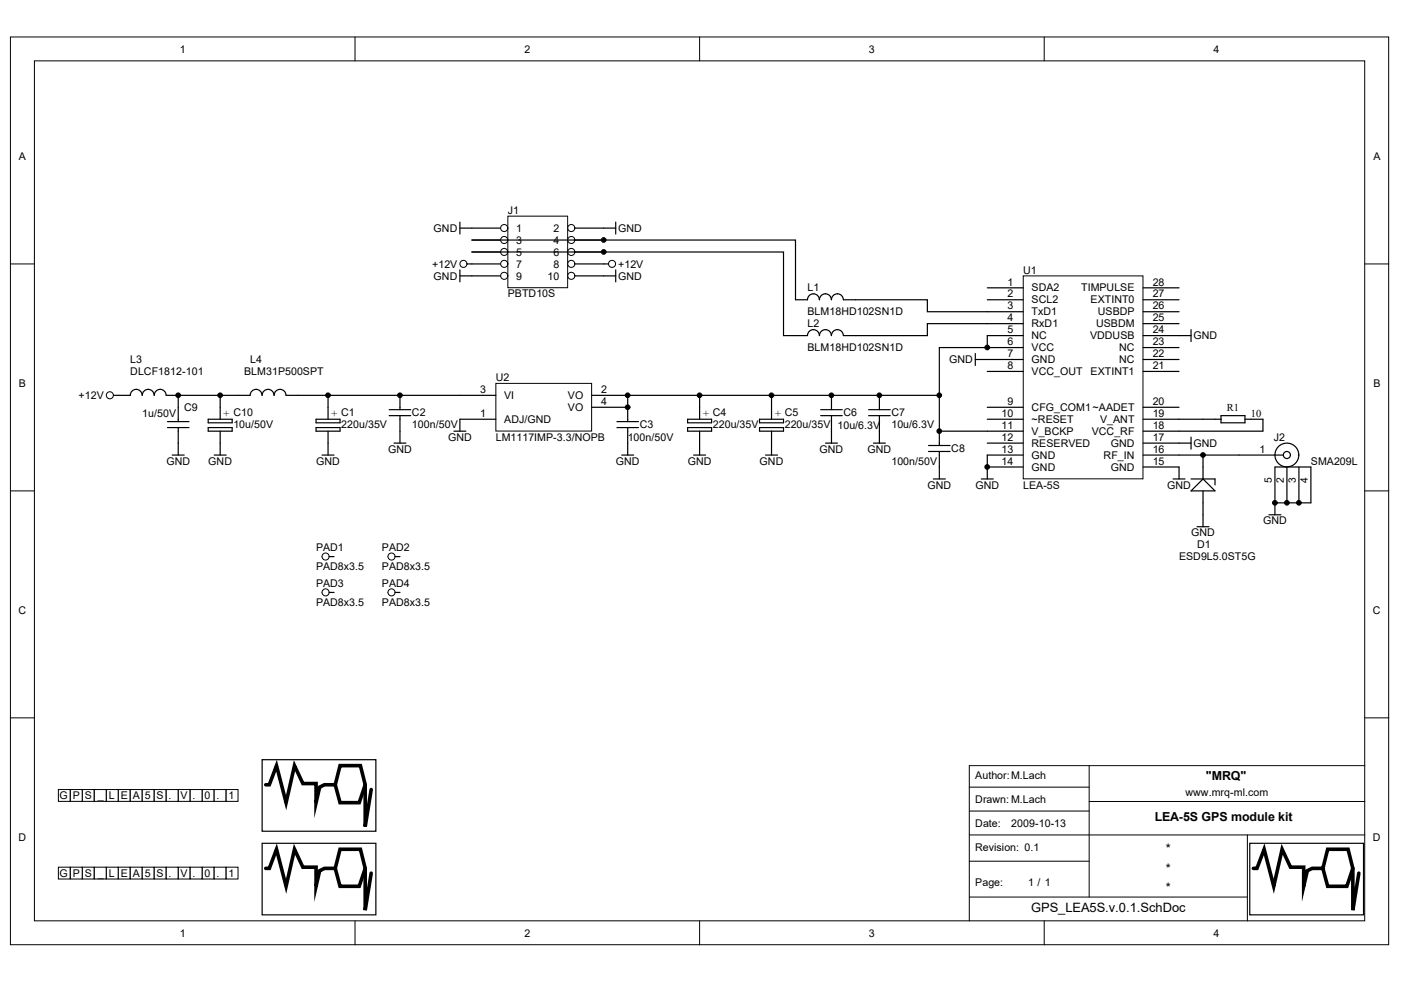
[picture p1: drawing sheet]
# Altium project GPS_LEA5S.v.0.1.PrjPCB
1 sheet, 57 parts. Net scope: global (net labels, ports and power ports of the same name join across sheets).
Board file: GPS_LEA5S.v.0.1.PcbDoc

## Sheet GPS_LEA5S.v.0.1.SchDoc: LEA-5S GPS module kit
size A4; Author: M.Lach; DrawnBy: M.Lach; Organization: "MRQ"; Address1: www.mrq-ml.com; DocumentNumber: 1; Revision: 0.1; SheetNumber: 1; SheetTotal: 1; LotOfPieces: 5

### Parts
C1  220u/35V  [CELE]
C2  100n/50V  [0805]
C3  100n/50V  [0805]
C4  220u/35V  [CELE]
C5  220u/35V  [CELE]
C6  10u/6.3V  [1206]
C7  10u/6.3V  [1206]
C8  100n/50V  [0805]
C9  1u/50V  [1206]
C10  10u/50V  [CE6.3x5.5]
D1  ESD9L5.0ST5G  [SOD923]
J1  PBTD10S  [PBTD10S]
J2  SMA209L  [SMA209L]
L1  BLM18HD102SN1D  [0603]
L2  BLM18HD102SN1D  [0603]
L3  DLCF1812-101  [1812]
L4  BLM31P500SPT  [1206]
LETTER1  LETTER_E  [LETTERC_E_60_10_TS]  (value not drawn)  (no BOM)
LETTER2  LETTER_DOT  [LETTER_DOT_60_10_TS]  (value not drawn)  (no BOM)
LETTER3  LETTER_G  [LETTERC_G_60_10_TS]  (value not drawn)  (no BOM)
LETTER4  LETTER_DOT  [LETTER_DOT_60_10_TS]  (value not drawn)  (no BOM)
LETTER5  LETTER_S  [LETTERC_S_60_10_TS]  (value not drawn)  (no BOM)
LETTER6  LETTER_P  [LETTERC_P_60_10_TS]  (value not drawn)  (no BOM)
LETTER7  LETTER_P  [LETTERC_L_60_10_TS]  (value not drawn)  (no BOM)
LETTER8  LETTER_DOT  [LETTER_DOT_60_10_TS]  (value not drawn)  (no BOM)
LETTER9  LETTER_1  [LETTER_1_60_10_TS]  (value not drawn)  (no BOM)
LETTER10  LETTER_G  [LETTERC_G_60_10_TS]  (value not drawn)  (no BOM)
LETTER11  LETTER_UNDERSCORE  [LETTER_UNDERSCORE_60_10_TS]  (value not drawn)  (no BOM)
LETTER12  LETTER_A_CAPITAL  [LETTERC_A_60_10_TS]  (value not drawn)  (no BOM)
LETTER13  LETTER_5  [LETTER_5_60_10_TS]  (value not drawn)  (no BOM)
LETTER14  LETTER_S  [LETTERC_S_60_10_TS]  (value not drawn)  (no BOM)
LETTER15  LETTER_P  [LETTERC_P_60_10_TS]  (value not drawn)  (no BOM)
LETTER16  LETTER_V  [LETTER_V_60_10_TS]  (value not drawn)  (no BOM)
LETTER17  LETTER_S  [LETTERC_S_60_10_TS]  (value not drawn)  (no BOM)
LETTER18  LETTER_0  [LETTER_0_60_10_TS]  (value not drawn)  (no BOM)
LETTER19  LETTER_UNDERSCORE  [LETTER_UNDERSCORE_60_10_TS]  (value not drawn)  (no BOM)
LETTER20  LETTER_P  [LETTERC_L_60_10_TS]  (value not drawn)  (no BOM)
LETTER21  LETTER_E  [LETTERC_E_60_10_TS]  (value not drawn)  (no BOM)
LETTER22  LETTER_A_CAPITAL  [LETTERC_A_60_10_TS]  (value not drawn)  (no BOM)
LETTER23  LETTER_5  [LETTER_5_60_10_TS]  (value not drawn)  (no BOM)
LETTER24  LETTER_S  [LETTERC_S_60_10_TS]  (value not drawn)  (no BOM)
LETTER25  LETTER_DOT  [LETTER_DOT_60_10_TS]  (value not drawn)  (no BOM)
LETTER26  LETTER_V  [LETTER_V_60_10_TS]  (value not drawn)  (no BOM)
LETTER27  LETTER_DOT  [LETTER_DOT_60_10_TS]  (value not drawn)  (no BOM)
LETTER28  LETTER_0  [LETTER_0_60_10_TS]  (value not drawn)  (no BOM)
LETTER29  LETTER_DOT  [LETTER_DOT_60_10_TS]  (value not drawn)  (no BOM)
LETTER30  LETTER_1  [LETTER_1_60_10_TS]  (value not drawn)  (no BOM)
LOGO1  MRQLOGO  [MRQ_5_TS]  (value not drawn)  (no BOM)
LOGO3  MRQLOGO  [MRQ_5_TS]  (value not drawn)  (no BOM)
PAD1  PAD8x3.5  [PAD8x3.5]  (no BOM)
PAD2  PAD8x3.5  [PAD8x3.5]  (no BOM)
PAD3  PAD8x3.5  [PAD8x3.5]  (no BOM)
PAD4  PAD8x3.5  [PAD8x3.5]  (no BOM)
R1  10  [0805]
TB  TITLEBLOCK  (value not drawn)  (graphical)
U1  LEA-5S  [LEA-LA]
U2  LM1117IMP-3.3/NOPB  [SOT-223]

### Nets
+12V: J1.7 J1.8 L3.1
GND: C1.1 C2.2 C3.2 C4.1 C5.1 C6.2 C7.2 C8.2 C9.2 C10.1 D1.ANOD J1.1 J1.2 J1.9 J1.10 J2.2 J2.3 J2.4 J2.5 U1.7(GND) U1.13(GND) U1.14(GND) U1.15(GND) U1.17(GND) U1.24(VDDUSB) U2.1(ADJ/GND)
NetC1_2: C1.2 C2.1 L4.2 U2.3(VI)
NetC3_1: C3.1 C4.2 C5.2 C6.1 C7.1 C8.1 U1.5(NC) U1.6(VCC) U1.11(V_BCKP) U2.2(VO) U2.4(VO)
NetC9_1: C9.1 C10.2 L3.2 L4.1
NetD1_CATH: D1.CATH J2.1 U1.16(RF_IN)
NetJ1_3: J1.3 J1.4 L1.1
NetJ1_5: J1.5 J1.6 L2.1
NetL1_2: L1.2 U1.3(TxD1)
NetL2_2: L2.2 U1.4(RxD1)
NetR1_1: R1.1 U1.19(V_ANT)
NetR1_2: R1.2 U1.18(VCC_RF)

Not connected (* = marked no-connect by the designer): PAD1 1; PAD2 1; PAD3 1; PAD4 1; U1 1(SDA2) 2(SCL2) 8(VCC_OUT) 9(CFG_COM1) 10(~RESET) 12(RESERVED) 20(~AADET) 21(EXTINT1) 22(NC) 23(NC) 25(USBDM) 26(USBDP) 27(EXTINT0) 28(TIMPULSE)
